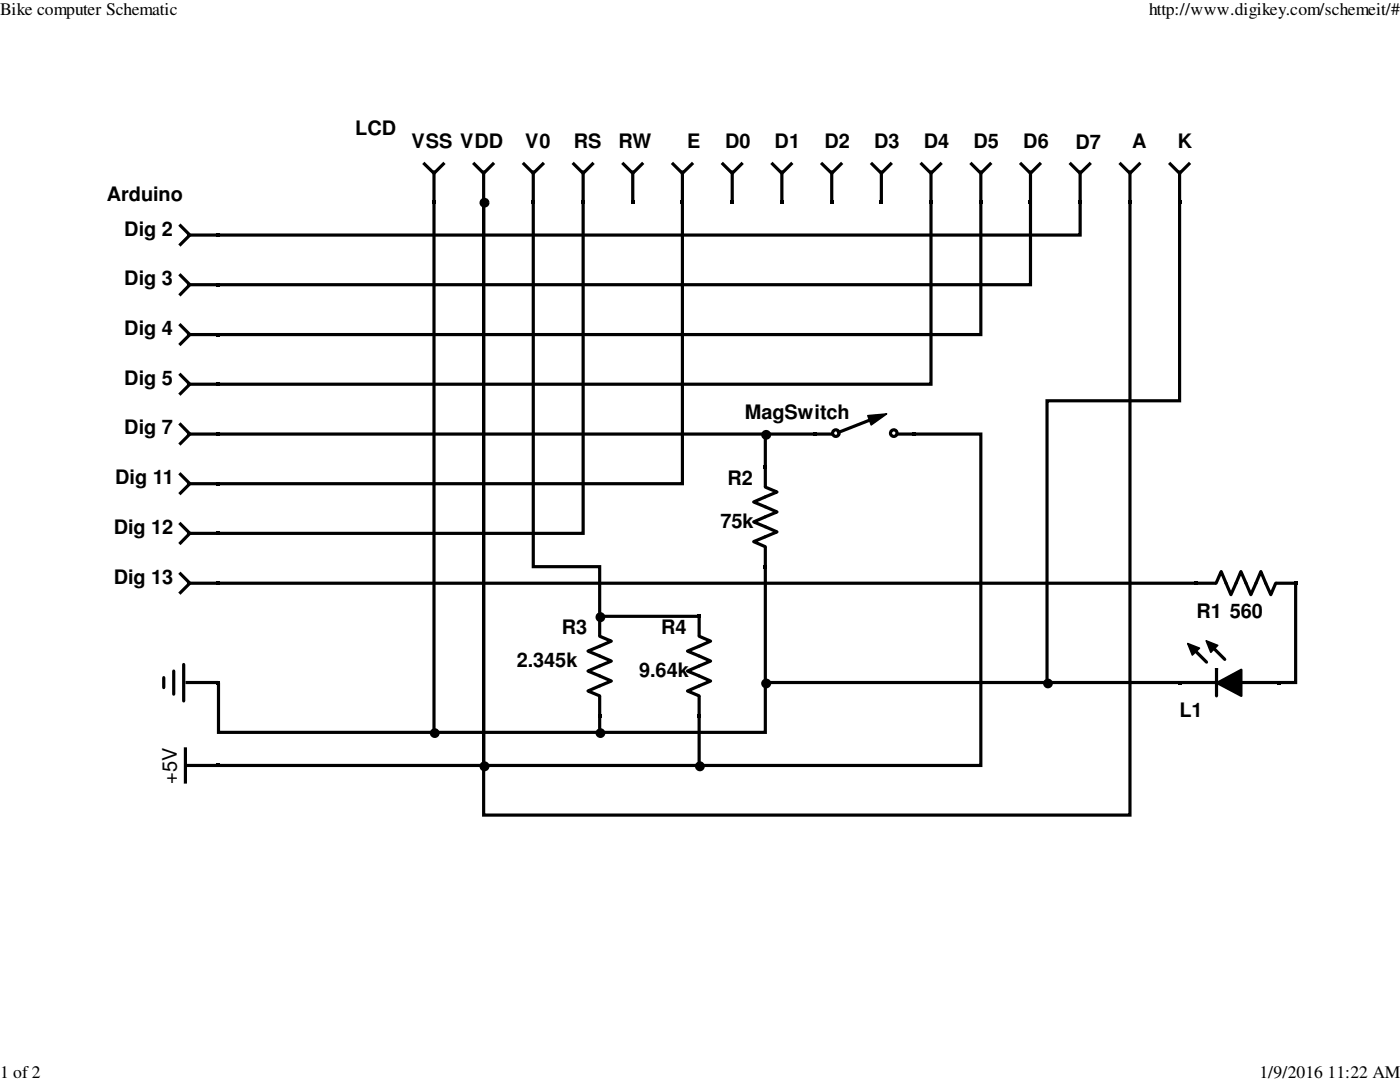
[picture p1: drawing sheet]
<svg xmlns="http://www.w3.org/2000/svg" width="279mm" height="216mm" viewBox="0 0 279 216" stroke-linecap="round" stroke-linejoin="round" font-family="sans-serif">
<path d="M43.3 46.6h.6v.6h-.6zM43.3 56.5h.6v.6h-.6zM43.3 66.4h.6v.7h-.6zM43.3 76.3h.6v.7h-.6zM43.3 86.3h.6v.6h-.6zM152.4 92.9h.7v.7h-.7zM43.3 106.1h.6v.7h-.6zM152.4 112.7h.7v.7h-.7zM119.3 122.6h.7v.7h-.7zM139.2 122.6h.6v.7h-.6zM119.3 142.5h.7v.7h-.7zM139.2 142.5h.6v.7h-.6z" fill="#000"/>
<g fill="none" stroke="#000" stroke-width=".63">
<path d="M36 45l1.9 1.9-1.9 1.9M36 54.9l1.9 1.9-1.9 1.9M37.6 46.9h5.7M37.6 56.8h5.7M36 64.9l1.9 1.9-1.9 1.8M36 74.8l1.9 1.9-1.9 1.8M37.6 66.8h5.7M37.6 76.7h5.7M152.7 97.2l2.4 1-4.7 2 4.7 2-4.7 1.9 4.7 2-4.7 2 2.3 1M152.7 93.6v3.3M37.6 106.4h5.7M152.7 109.4v3.3"/>
<path d="M119.7 127l2.3 .9-4.7 2 4.7 2-4.7 2 4.7 2-4.7 2 2.4 1M119.7 123.3v3.3M119.7 139.2v3.3M139.5 127l2.3 .9-4.6 2 4.6 2-4.6 2 4.6 2-4.6 2 2.3 1M139.5 123.3v3.3M139.5 139.2v3.3"/>
</g>
<path d="M37.6 46.9h5.7M37.6 56.8h5.7M37.6 66.8h5.7M37.6 76.7h5.7M152.7 93.6v3.3M37.6 106.4h5.7M152.7 109.4v3.3M119.7 123.3v3.3M119.7 139.2v3.3M139.5 123.3v3.3M139.5 139.2v3.3" fill="none" stroke="#000" stroke-width=".2"/>
<path d="M238.3 115.8h1v1h-1z" fill="#fff"/>
<path d="M238.4 116h.7v.7h-.7z" fill="#000"/>
<path d="M258.1 115.8h1v1h-1z" fill="#fff"/>
<path d="M258.2 116h.7v.7h-.7z" fill="#000"/>
<path d="M240.4 111.6h6.7v7.1h-6.7z" fill="#fff"/>
<path d="M239.1 116.4h3.3M242.7 116.4l1-2.4 2 4.7 1.9-4.7 2 4.7 2-4.7 2 4.7 1-2.3M254.9 116.4h3.3" fill="none" stroke="#000" stroke-width=".63"/>
<path d="M239.1 116.4h3.3M254.9 116.4h3.3" fill="none" stroke="#000" stroke-width=".2"/>
<path d="M43.1 135.7h1v1.1h-1z" fill="#fff"/>
<path d="M43.3 96.2h.6v.7h-.6zM43.3 116h.6v.7h-.6zM43.3 135.9h.6v.6h-.6zM43.3 152.4h.6v.7h-.6z" fill="#000"/>
<g fill="none" stroke="#000" stroke-width=".63">
<path d="M36 84.7l1.9 1.9-1.9 1.9M36 94.7l1.9 1.8-1.9 1.9M37.6 86.6h5.7M37.6 96.5h5.7M36 104.6l1.9 1.8-1.9 1.9M36 114.5l1.9 1.9-1.9 1.8M37.6 116.4h5.7M32.7 135.2v2M34.7 133.9v4.6M36.7 132.6v7.3M37.3 136.2h6M37 149.4v6.6"/>
<path d="M37.3 152.7h6"/>
</g>
<path d="M37.6 86.6h5.7M37.6 96.5h5.7M37.6 116.4h5.7M37.3 136.2h6M37.3 152.7h6" fill="none" stroke="#000" stroke-width=".2"/>
<path d="M43.6 116.4h195.1" fill="none" stroke="#000" stroke-width=".63" stroke-linecap="butt"/>
<path d="M215 39.8h1.1v1.1h-1.1z" fill="#fff"/>
<path d="M185.5 40h.6v.6h-.6zM195.4 40h.7v.6h-.7zM205.3 40h.7v.6h-.7zM215.3 40h.6v.6h-.6z" fill="#000"/>
<path d="M185.8 34.3v5.7M195.7 34.3v5.7M205.7 34.3v5.7M215.6 34.3v5.7" fill="none" stroke="#000" stroke-width=".2"/>
<path d="M183.9 32.7l1.9 1.9 1.9-1.9M185.8 34.3v5.7M193.9 32.7l1.8 1.9 1.9-1.9M195.7 34.3v5.7M203.8 32.7l1.9 1.9 1.8-1.9M205.7 34.3v5.7M213.7 32.7l1.9 1.9 1.9-1.9M215.6 34.3v5.7" fill="none" stroke="#000" stroke-width=".63"/>
<path d="M145.6 39.8h1v1.1h-1z" fill="#fff"/>
<path d="M135.9 40h.6v.6h-.6zM145.8 40h.7v.6h-.7z" fill="#000"/>
<path d="M136.2 34.3v5.7M146.1 34.3v5.7" fill="none" stroke="#000" stroke-width=".2"/>
<path d="M134.3 32.7l1.9 1.9 1.9-1.9M136.2 34.3v5.7M144.3 32.7l1.8 1.9 1.9-1.9M146.1 34.3v5.7" fill="none" stroke="#000" stroke-width=".63"/>
<path d="M115.8 39.8h1v1.1h-1z" fill="#fff"/>
<path d="M116 40h.7v.6h-.7zM125.9 40h.7v.6h-.7z" fill="#000"/>
<path d="M116.4 34.3v5.7M126.3 34.3v5.7" fill="none" stroke="#000" stroke-width=".2"/>
<path d="M114.5 32.7l1.9 1.9 1.8-1.9M116.4 34.3v5.7M124.4 32.7l1.9 1.9 1.8-1.9M126.3 34.3v5.7" fill="none" stroke="#000" stroke-width=".63"/>
<path d="M96 39.8h1v1.1h-1z" fill="#fff"/>
<path d="M86.3 40h.6v.6h-.6zM96.2 40h.7v.6h-.7zM106.1 40h.7v.6h-.7zM155.7 40h.7v.6h-.7zM165.7 40h.6v.6h-.6zM175.6 40h.6v.6h-.6z" fill="#000"/>
<path d="M86.6 34.3v5.7M96.5 34.3v5.7M106.4 34.3v5.7M156 34.3v5.7M166 34.3v5.7M175.9 34.3v5.7" fill="none" stroke="#000" stroke-width=".2"/>
<path d="M84.7 32.7l1.9 1.9 1.9-1.9M86.6 34.3v5.7M94.7 32.7l1.8 1.9 1.9-1.9M96.5 34.3v5.7M104.6 32.7l1.8 1.9 1.9-1.9M106.4 34.3v5.7M154.2 32.7l1.8 1.9 1.9-1.9M156 34.3v5.7M164.1 32.7l1.9 1.9 1.9-1.9M166 34.3v5.7M174 32.7l1.9 1.9 1.9-1.9M175.9 34.3v5.7" fill="none" stroke="#000" stroke-width=".63"/>
<path d="M234.9 39.8h1v1.1h-1z" fill="#fff"/>
<path d="M225.2 40h.6v.6h-.6zM235.1 40h.7v.6h-.7z" fill="#000"/>
<path d="M225.5 34.3v5.7M235.4 34.3v5.7" fill="none" stroke="#000" stroke-width=".2"/>
<path d="M223.6 32.7l1.9 1.9 1.9-1.9M225.5 34.3v5.7M233.6 32.7l1.8 1.9 1.9-1.9M235.4 34.3v5.7" fill="none" stroke="#000" stroke-width=".63"/>
<path d="M234.9 135.6h1.1v1.1h-1.1z" fill="#fff"/>
<path d="M235.1 135.9h.7v.6h-.7z" fill="#000"/>
<path d="M254.8 135.6h1v1.1h-1z" fill="#fff"/>
<g fill="#000">
<path d="M162.3 86.3h.7v.6h-.7zM173.2 82.9l3.8-.3-3.1 2.2zM182.2 86.3h.6v.6h-.6zM237 128.4l2.4 .9-1.4 1.4zM240.7 127.8l2.3 1-1.4 1.4zM242.9 136.3l4.8-2.7v5.3zM254.9 135.9h.7v.6h-.7z"/>
<circle cx="96.7" cy="40.4" r=".67"/>
<circle cx="152.9" cy="86.8" r=".67"/>
<circle cx="119.8" cy="123.2" r=".66"/>
<circle cx="152.9" cy="136.4" r=".67"/>
<circle cx="209.1" cy="136.4" r=".66"/>
<circle cx="86.8" cy="146.3" r=".65"/>
<circle cx="96.7" cy="152.9" r=".68"/>
<circle cx="119.8" cy="146.3" r=".65"/>
<circle cx="139.7" cy="152.9" r=".66"/>
</g>
<path d="M163 86.6h2.8M174 83.7l-6.7 2.6M179.4 86.6h2.8M235.8 136.2h19.1M238 129.3l2.8 2.8M241.6 128.8l2.8 2.8M242.8 133.6v-.3v5.6" fill="none" stroke="#000" stroke-width=".63"/>
<path d="M242.9 136.3l4.8-2.7v5.3z" fill="none" stroke="#000" stroke-width=".47"/>
<path d="M235.8 136.2h19.1" fill="none" stroke="#000" stroke-width=".2"/>
<path d="M173.2 82.9l3.8-.3-3.1 2.2zM237 128.4l2.4 .9-1.4 1.4zM240.7 127.8l2.3 1-1.4 1.4z" fill="none" stroke="#000" stroke-width=".3"/>
<g fill="none" stroke="#000" stroke-width=".63" stroke-linecap="butt">
<path d="M86.6 40.3v105.2M96.5 40.3v122.3h129v-122.3M96.5 40.9v111.8h-52.9M106.4 40.3v72.8h13.3v9.2M116.4 40.3v66.1h-72.8M136.2 40.3v56.2h-92.6M185.8 40.3v36.4h-142.2M195.7 40.3v26.5h-152.1M205.7 40.3v16.5h-162.1M215.6 40.3v6.6h-172M235.4 40.3v39.7h-26.4v55.6M43.6 86.6h119"/>
<path d="M152.7 87.2v6M182.5 86.6h13.2v66.1h-98.5M152.7 113.1v22.5M258.6 116.4v19.8h-3.3M43.6 136.2v9.9h109.1v-9.9h82.7M119.7 123h19.8M119.7 142.8v2.7M139.5 142.8v9.3"/>
<circle cx="96.7" cy="40.4" r=".67"/>
<circle cx="152.9" cy="86.8" r=".67"/>
<circle cx="166.8" cy="86.4" r=".66"/>
<circle cx="178.4" cy="86.4" r=".65"/>
<circle cx="119.8" cy="123.2" r=".66"/>
<circle cx="152.9" cy="136.4" r=".67"/>
<circle cx="209.1" cy="136.4" r=".66"/>
<circle cx="86.8" cy="146.3" r=".65"/>
<circle cx="96.7" cy="152.9" r=".68"/>
<circle cx="119.8" cy="146.3" r=".65"/>
<circle cx="139.7" cy="152.9" r=".66"/>
</g>
<g font-size="4">
<text x="70.9" y="26.9">LCD</text>
<text x="82.1" y="29.5">VSS VDD</text>
<text x="104.8" y="29.5">V0</text>
<text x="114.6" y="29.5">RS</text>
<text x="123.4" y="29.5">RW</text>
<text x="137.1" y="29.5">E</text>
<text x="144.7" y="29.5">D0</text>
<text x="154.6" y="29.5">D1</text>
<text x="164.5" y="29.5">D2</text>
<text x="174.5" y="29.5">D3</text>
<text x="184.4" y="29.5">D4</text>
<text x="194.3" y="29.5">D5</text>
<text x="204.2" y="29.5">D6</text>
<text x="214.6" y="29.6">D7</text>
<text x="226" y="29.5">A</text>
<text x="235.1" y="29.5">K</text>
<text x="21.3" y="40.1">Arduino</text>
<text x="24.8" y="47">Dig 2</text>
<text x="24.8" y="56.9">Dig 3</text>
<text x="24.8" y="66.8">Dig 4</text>
<text x="24.8" y="76.8">Dig 5</text>
<text x="148.7" y="83.6">MagSwitch</text>
<text x="24.8" y="86.7">Dig 7</text>
<text x="23" y="96.6">Dig 11</text>
<text x="145.2" y="96.8">R2</text>
<text x="22.7" y="106.6">Dig 12</text>
<text x="143.8" y="105.4">75k</text>
<text x="22.7" y="116.5">Dig 13</text>
<text x="238.8" y="123.2">R1 560</text>
<text x="112.1" y="126.5">R3</text>
<text x="132" y="126.5">R4</text>
<text x="103.1" y="133.2">2.345k</text>
<text x="127.6" y="135.2">9.64k</text>
<text x="235.4" y="143.1">L1</text>
<text x="35.3" y="156.4" transform="rotate(-90 35.3 156.4)">+5V</text>
</g>
<g font-size="3.5">
<text x="0" y="3">Bike computer Schematic</text>
<text x="229.3" y="3">http://www.digikey.com/schemeit/#</text>
<text x="0" y="215">1 of 2</text>
<text x="251.3" y="215">1/9/2016 11:22 AM</text>
</g>
</svg>
